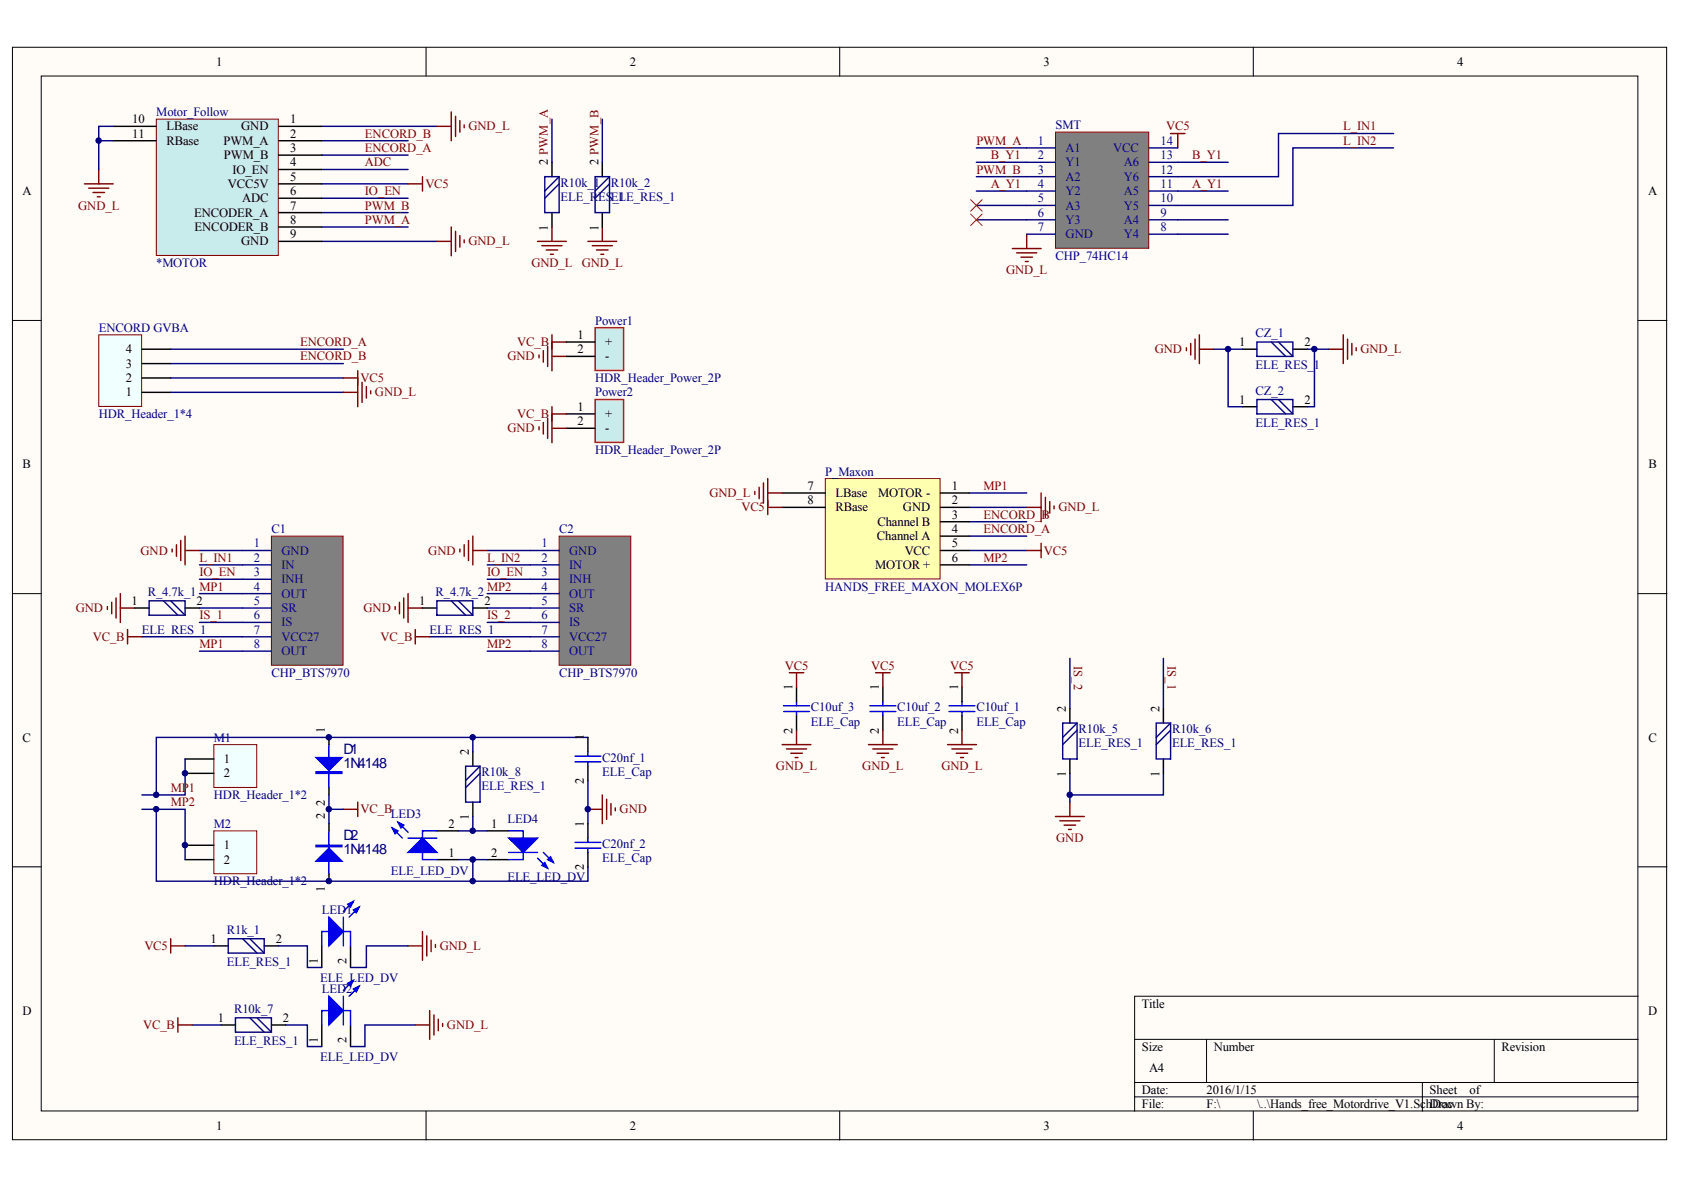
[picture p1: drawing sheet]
# Altium project Hands_free_Motordrive_V1.PrjPCB
1 sheet, 32 parts. Net scope: global (net labels, ports and power ports of the same name join across sheets).
Board file: Hands_free_Motordrive_V1.PcbDoc

## Sheet Hands_free_Motordrive_V1.SchDoc
size A4

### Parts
C1  CHP_BTS7970  [CHP_BTS7970_P-TO-263_7]
C2  CHP_BTS7970  [CHP_BTS7970_P-TO-263_7]
C10uf_1  ELE_Cap  [ELE_0603_P]
C10uf_2  ELE_Cap  [ELE_0603_P]
C10uf_3  ELE_Cap  [ELE_0603_P]
C20nf_1  ELE_Cap  [ELE_0603_P]
C20nf_2  ELE_Cap  [ELE_0603_P]
CZ_1  ELE_RES_1  [ELE_0603_P]
CZ_2  ELE_RES_1  [ELE_0603_P]
D1  1N4148  [ELE_D1206]
D2  1N4148  [ELE_D1206]
ENCORD_GVBA  HDR_Header_1*4  [HDR_Header_2.54_PH_1*4]
LED1  ELE_LED_DV  [ELE_LED_DV]
LED2  ELE_LED_DV  [ELE_LED_DV]
LED3  ELE_LED_DV  [ELE_LED_DV]
LED4  ELE_LED_DV  [ELE_LED_DV]
M1  HDR_Header_1*2  [HDR_H_PH_2P]
M2  HDR_Header_1*2  [HDR_H_PH_2P]
Motor_Follow  *MOTOR  [HDR_Molex_PH_1.25_9P]
P_Maxon  HANDS_FREE_MAXON_MOLEX6P  [HDR_Molex_PH_1.25_6P]
Power1  HDR_Header_Power_2P  [HDR_MOLEX_POWER5557_DH_2P]
Power2  HDR_Header_Power_2P  [HDR_MOLEX_POWER5557_DH_2P]
R1k_1  ELE_RES_1  [ELE_0603_P]
R10k_1  ELE_RES_1  [ELE_0603_P]
R10k_2  ELE_RES_1  [ELE_0603_P]
R10k_5  ELE_RES_1  [ELE_0603_P]
R10k_6  ELE_RES_1  [ELE_0603_P]
R10k_7  ELE_RES_1  [ELE_0603_P]
R10k_8  ELE_RES_1  [ELE_0603_P]
R_4.7k_1  ELE_RES_1  [ELE_0603_P]
R_4.7k_2  ELE_RES_1  [ELE_0603_P]
SMT  CHP_74HC14  [CHP_SOP_14P]

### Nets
GND: C1.1(GND) C2.1(GND) C20nf_1.2 C20nf_2.1 CZ_1.1 CZ_2.1 Power1.2(-) Power2.2(-) R10k_5.1 R10k_6.1 R_4.7k_1.1 R_4.7k_2.1
GND_L: C10uf_1.2 C10uf_2.2 C10uf_3.2 CZ_1.2 CZ_2.2 ENCORD_GVBA.1 LED1.2 LED2.2 Motor_Follow.1(GND) Motor_Follow.9(GND) Motor_Follow.10(LBase) Motor_Follow.11(RBase) P_Maxon.2(GND) P_Maxon.7(LBase) R10k_1.1 R10k_2.1 SMT.7(GND)
VC5: C10uf_1.1 C10uf_2.1 C10uf_3.1 ENCORD_GVBA.2 Motor_Follow.5(VCC5V) P_Maxon.5(VCC) P_Maxon.8(RBase) R1k_1.1 SMT.14(VCC)
VC_B: C1.7(VCC27) C2.7(VCC27) D1.2 D2.2 Power1.1(+) Power2.1(+) R10k_7.1
A_Y1: SMT.4(Y2) SMT.11(A5)
ADC: Motor_Follow.4(IO_EN)
B_Y1: SMT.2(Y1) SMT.13(A6)
ENCORD_A: ENCORD_GVBA.4 Motor_Follow.3(PWM_B) P_Maxon.4(Channel_A)
ENCORD_B: ENCORD_GVBA.3 Motor_Follow.2(PWM_A) P_Maxon.3(Channel_B)
IO_EN: C1.3(INH) C2.3(INH) Motor_Follow.6(ADC)
IS_1: C1.6(IS) R10k_6.2
IS_2: C2.6(IS) R10k_5.2
L_IN1: C1.2(IN) SMT.12(Y6)
L_IN2: C2.2(IN) SMT.10(Y5)
MP1: C1.4(OUT) C1.8(OUT) C20nf_1.1 D1.1 M1.1 M1.2 P_Maxon.1(MOTOR_-) R10k_8.2
MP2: C2.4(OUT) C2.8(OUT) C20nf_2.2 D2.1 LED3.1 LED4.2 M2.1 M2.2 P_Maxon.6(MOTOR_+)
PWM_A: Motor_Follow.8(ENCODER_B) R10k_1.2 SMT.1(A1)
PWM_B: Motor_Follow.7(ENCODER_A) R10k_2.2 SMT.3(A2)
NetC1_5: C1.5(SR) R_4.7k_1.2
NetC2_5: C2.5(SR) R_4.7k_2.2
NetLED1_1: LED1.1 R1k_1.2
NetLED2_1: LED2.1 R10k_7.2
NetLED3_2: LED3.2 LED4.1 R10k_8.1

Not connected (* = marked no-connect by the designer): SMT 5(A3)* 6(Y3)* 8(Y4) 9(A4)
